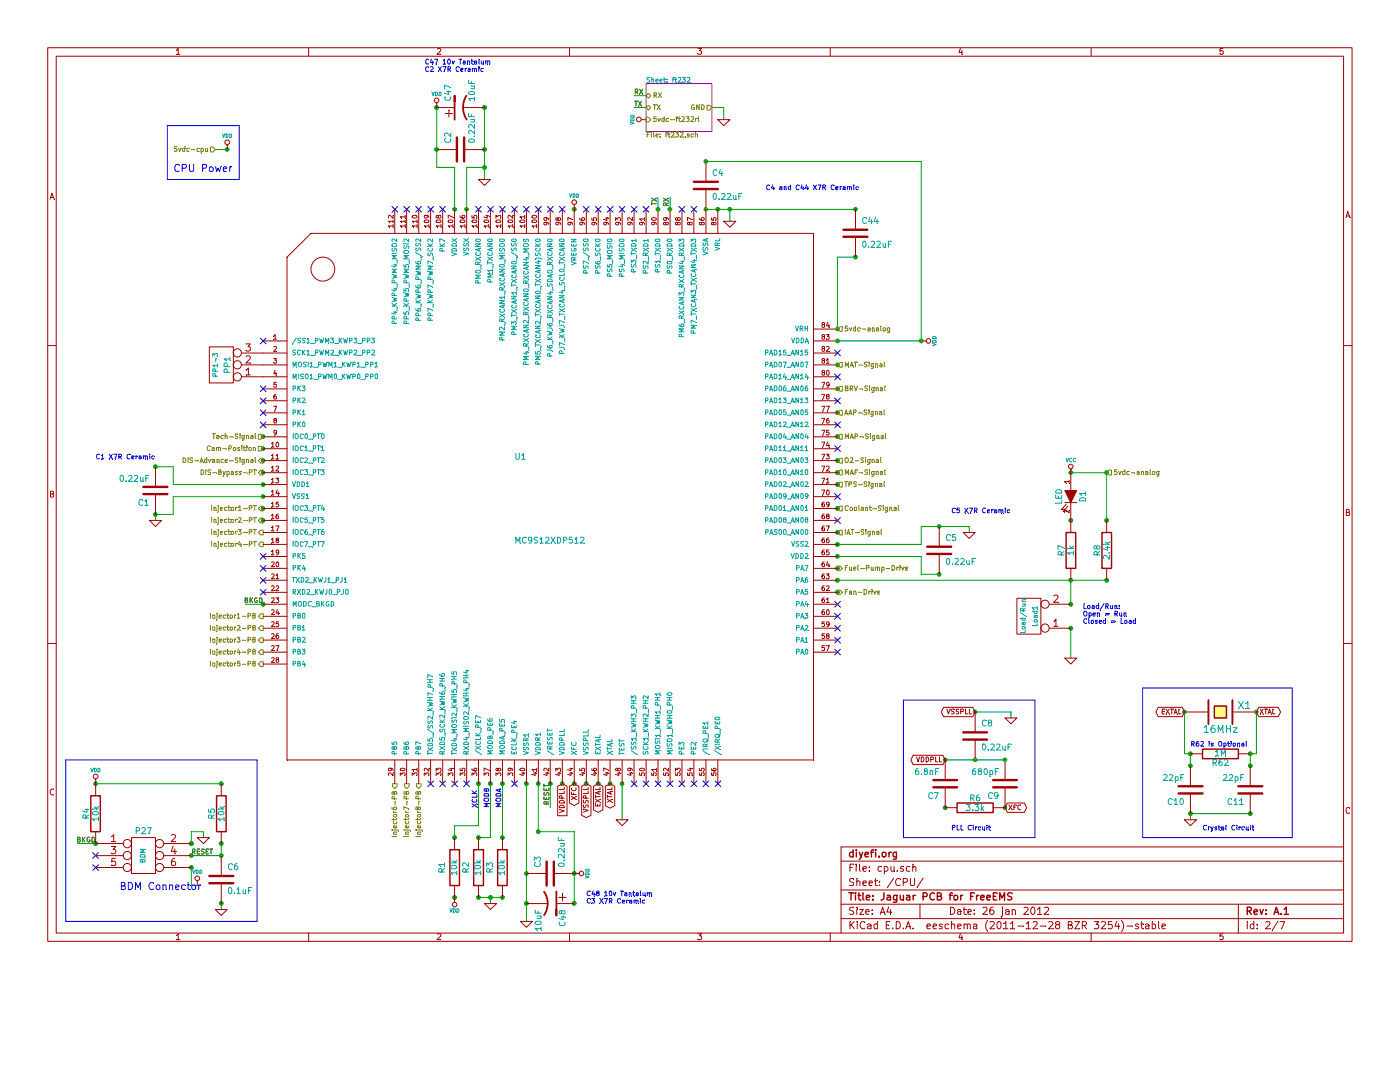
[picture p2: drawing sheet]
EESchema Schematic File Version 2  date Thu 26 Jan 2012 03:16:21 AM EST
LIBS:power
LIBS:device
LIBS:transistors
LIBS:conn
LIBS:linear
LIBS:regul
LIBS:74xx
LIBS:analog_switches
LIBS:motorola
LIBS:interface
LIBS:opto
LIBS:atmel
LIBS:contrib
LIBS:mc9s12xdp512
LIBS:ft232rl
LIBS:lm2937et
LIBS:usb_b
LIBS:freeEMS_lib
LIBS:mpx4100a
LIBS:Jaguar-cache
EELAYER 24  0
EELAYER END
$Descr A4 11700 8267
Sheet 2 7
Title "Jaguar PCB for FreeEMS"
Date "26 jan 2012"
Rev "A.1"
Comp "diyefi.org"
Comment1 ""
Comment2 ""
Comment3 ""
Comment4 ""
$EndDescr
$Comp
L CONN_3 PP1
U 1 1
P 1850 3050
F 0 "PP1" V 1800 3050 50  0000 C CNN
F 1 "PP1-3" V 1900 3050 40  0000 C CNN
	1    1850 3050
	-1   0    0    1   
$EndComp
NoConn ~ 7000 5050
Connection ~ 2200 3950
NoConn ~ 7000 5450
Connection ~ 7000 4950
Text HLabel 7000 4950 2    40   Output ~ 0
Fan-Drive
Text HLabel 3500 6550 3    40   Output ~ 0
Injector8-PB
Text HLabel 3400 6550 3    40   Output ~ 0
Injector7-PB
Connection ~ 4200 7500
Connection ~ 4000 7500
Connection ~ 3800 7500
Connection ~ 3800 7000
Connection ~ 4000 7000
Connection ~ 4200 7000
Wire Wire Line
	3800 7000 3800 6900
Wire Wire Line
	3800 6900 4000 6900
Wire Wire Line
	4000 6900 4000 6550
Wire Wire Line
	4000 7500 4200 7500
Wire Wire Line
	4200 6550 4200 7000
Wire Wire Line
	8100 4450 8100 4400
Connection ~ 7850 4800
Connection ~ 7850 4400
Connection ~ 4400 7550
Wire Notes Line
	2000 1050 1400 1050
Wire Notes Line
	2000 1050 2000 1500
Wire Notes Line
	2000 1500 1400 1500
Connection ~ 4800 7300
Connection ~ 4400 7300
Connection ~ 4050 900 
Connection ~ 3650 900 
Wire Wire Line
	3650 900  3650 1400
Wire Wire Line
	7850 4800 7700 4800
Wire Wire Line
	7700 4800 7700 4650
Wire Wire Line
	7700 4650 7000 4650
Wire Wire Line
	1450 4300 1300 4300
Connection ~ 8950 5250
Connection ~ 8950 5050
Wire Wire Line
	8950 5500 8950 5250
Wire Wire Line
	8950 4850 8950 5050
Connection ~ 1300 4300
Connection ~ 9250 3950
Connection ~ 7150 2150
Connection ~ 5900 1350
Connection ~ 7150 1750
Wire Wire Line
	7150 2150 7000 2150
Wire Wire Line
	7000 2150 7000 2750
Wire Wire Line
	5900 1350 7700 1350
Wire Wire Line
	7700 1350 7700 2850
Wire Wire Line
	5950 900  6050 900 
Wire Wire Line
	1600 7250 1600 7400
Wire Wire Line
	1600 7400 1650 7400
Wire Wire Line
	5200 6550 5200 6850
Connection ~ 1900 1250
Wire Wire Line
	1800 1250 1900 1250
Wire Wire Line
	1700 7000 1700 6950
Wire Wire Line
	1700 6950 1600 6950
Wire Wire Line
	1600 6950 1600 7050
Wire Wire Line
	9950 6850 9950 6800
Connection ~ 2200 5050
Connection ~ 9900 5950
Connection ~ 10500 5950
Wire Notes Line
	10800 7000 9550 7000
Wire Notes Line
	10800 7000 10800 5750
Wire Notes Line
	10800 5750 9550 5750
Wire Notes Line
	9550 5750 9550 7000
Wire Wire Line
	1850 6550 800  6550
Connection ~ 800  6550
Connection ~ 5100 6550
Connection ~ 5000 6550
Connection ~ 4900 6550
Connection ~ 4800 6550
Connection ~ 4700 6550
Connection ~ 4600 6550
Wire Wire Line
	4600 6550 4600 6750
Connection ~ 9250 4850
Connection ~ 8950 4850
Connection ~ 8950 4350
Connection ~ 9250 4350
Connection ~ 8950 3950
Wire Wire Line
	7000 4850 9250 4850
Wire Wire Line
	650  7050 800  7050
Wire Wire Line
	3650 1400 3800 1400
Wire Wire Line
	3800 1400 3800 1750
Wire Wire Line
	2200 4150 1450 4150
Wire Wire Line
	1450 4150 1450 4300
Wire Wire Line
	1450 4050 1450 3900
Wire Wire Line
	9950 6400 9950 6300
Wire Wire Line
	10450 6400 10450 6300
Wire Wire Line
	8400 6350 7900 6350
Connection ~ 1600 7050
Connection ~ 5200 6550
Connection ~ 7000 4550
Connection ~ 7000 4650
Connection ~ 9950 6400
Connection ~ 10450 6400
Connection ~ 10450 6800
Connection ~ 9950 6800
Connection ~ 8400 6750
Connection ~ 7900 6750
Connection ~ 7900 6350
Connection ~ 8150 6350
Connection ~ 8150 5950
Connection ~ 4000 6550
Connection ~ 4100 6550
Connection ~ 4200 6550
Connection ~ 4400 6550
Connection ~ 4500 6550
Connection ~ 2200 4150
Connection ~ 2200 4050
Connection ~ 3800 1750
Connection ~ 3900 1750
Connection ~ 4800 1750
Connection ~ 7000 2850
Connection ~ 5500 1750
Connection ~ 5600 1750
Connection ~ 6000 1750
Connection ~ 800  7050
Connection ~ 1600 7250
Connection ~ 1600 7150
Connection ~ 1600 7050
Wire Wire Line
	5600 1750 5600 1650
Wire Wire Line
	5400 900  5300 900 
Connection ~ 8400 6350
Wire Wire Line
	5400 800  5300 800 
Wire Wire Line
	5500 1750 5500 1650
Wire Wire Line
	1450 4050 2200 4050
Connection ~ 7000 2750
Connection ~ 5900 1750
Wire Wire Line
	10450 6300 10500 6300
Wire Wire Line
	10500 6300 10500 5950
Wire Wire Line
	9950 6300 9900 6300
Wire Wire Line
	9900 6300 9900 5950
Connection ~ 10450 6300
Connection ~ 9950 6300
Connection ~ 1300 3900
Wire Wire Line
	3900 1750 3900 1400
Wire Wire Line
	3900 1400 4050 1400
Connection ~ 3650 1250
Connection ~ 4050 1250
Wire Wire Line
	8950 3950 9250 3950
Wire Wire Line
	9250 3950 9250 4350
Wire Wire Line
	9950 6800 10450 6800
Wire Wire Line
	1850 7050 1850 7150
Connection ~ 1850 7150
Wire Wire Line
	1850 7150 1600 7150
Connection ~ 1850 6550
Connection ~ 1850 7050
Connection ~ 1850 7550
Wire Bus Line
	7550 5850 8650 5850
Wire Bus Line
	7550 5850 7550 7000
Wire Bus Line
	7550 7000 8650 7000
Wire Bus Line
	8650 7000 8650 5850
Wire Wire Line
	2200 5050 2050 5050
Connection ~ 2200 4350
Connection ~ 2200 4250
Connection ~ 2200 3850
Connection ~ 2200 3750
Connection ~ 2200 3650
Connection ~ 7000 3050
Connection ~ 7000 3250
Connection ~ 7000 3450
Connection ~ 7000 3650
Connection ~ 7000 3850
Connection ~ 7000 3950
Connection ~ 7000 4050
Connection ~ 7000 4250
Connection ~ 7000 4450
Connection ~ 7000 4750
Connection ~ 7000 4850
Wire Wire Line
	4500 6550 4500 6950
Wire Wire Line
	4400 7700 4400 6550
Wire Wire Line
	6100 1750 6100 1850
Connection ~ 4050 1400
Wire Wire Line
	1850 7550 1850 7600
Wire Wire Line
	8150 5950 8450 5950
Wire Wire Line
	8450 5950 8450 6000
Wire Notes Line
	550  7700 2150 7700
Wire Notes Line
	550  7700 550  6350
Wire Notes Line
	550  6350 2150 6350
Wire Notes Line
	2150 6350 2150 7700
Wire Wire Line
	6050 900  6050 1000
Wire Wire Line
	7700 2850 7000 2850
Connection ~ 7700 2850
Wire Wire Line
	7150 1750 5900 1750
Connection ~ 6100 1750
Wire Wire Line
	1300 4300 1300 4350
Wire Wire Line
	1450 3900 1300 3900
Wire Wire Line
	8100 4400 7700 4400
Wire Wire Line
	7700 4400 7700 4550
Wire Wire Line
	7700 4550 7000 4550
Wire Wire Line
	4050 1500 4050 900 
Wire Wire Line
	4500 6950 4800 6950
Connection ~ 4500 6950
Wire Wire Line
	4800 6950 4800 7550
Wire Notes Line
	1400 1500 1400 1050
Connection ~ 4800 7550
Wire Wire Line
	4100 6550 4100 7000
Wire Wire Line
	4100 7000 4000 7000
Wire Wire Line
	4100 7500 4100 7550
Connection ~ 4100 7500
Text HLabel 2200 4550 0    40   Output ~ 0
Injector4-PT
Text HLabel 2200 3950 0    40   Output ~ 0
DIS-Bypass-PT
Text HLabel 3300 6550 3    40   Output ~ 0
Injector6-PB
Text HLabel 2200 5550 0    40   Output ~ 0
Injector5-PB
Text HLabel 2200 5450 0    40   Output ~ 0
Injector4-PB
Text HLabel 2200 5350 0    40   Output ~ 0
Injector3-PB
Text HLabel 2200 5250 0    40   Output ~ 0
Injector2-PB
$Comp
L CP1 C47
U 1 1
P 3850 900
F 0 "C47" H 3900 1000 50  0000 L CNN
F 1 "10uF" H 3900 800 50  0000 L CNN
	1    3850 900 
	0    -1   -1   0   
$EndComp
$Comp
L CP1 C48
U 1 1
P 4600 7550
F 0 "C48" H 4650 7650 50  0000 L CNN
F 1 "10uF" H 4650 7450 50  0000 L CNN
	1    4600 7550
	0    1    1    0   
$EndComp
Text Notes 6400 1600 0    40   ~ 0
C4 and C44 X7R Ceramic
Text Notes 1450 1450 0    60   ~ 0
CPU Power
Text Notes 4900 7500 0    40   ~ 0
C48 10v Tantalum\nC3 X7R Ceramic
Text Notes 3550 550  0    40   ~ 0
C47 10v Tantalum\nC2 X7R Ceramic
$Comp
L C C5
U 1 1
P 7850 4600
F 0 "C5" H 7900 4700 50  0000 L CNN
F 1 "0.22uF" H 7900 4500 50  0000 L CNN
	1    7850 4600
	1    0    0    -1  
$EndComp
$Comp
L C C1
U 1 1
P 1300 4100
F 0 "C1" H 1350 4200 50  0000 L CNN
F 1 "0.22uF" H 1350 4000 50  0000 L CNN
	1    1300 4100
	-1   0    0    1   
$EndComp
Text Notes 9050 5100 0    40   ~ 0
Load/Run:\nOpen = Run\nClosed = Load
Text Notes 800  3850 0    40   ~ 0
C1 X7R Ceramic
Text Notes 7950 4300 0    40   ~ 0
C5 X7R Ceramic
$Comp
L CONN_2 Load1
U 1 1
P 8600 5150
F 0 "Load1" V 8550 5150 40  0000 C CNN
F 1 "Load/Run" V 8650 5150 40  0000 C CNN
	1    8600 5150
	-1   0    0    1   
$EndComp
$Comp
L GND #PWR02
U 1 1
P 1300 4350
F 0 "#PWR02" H 1300 4350 30  0001 C CNN
F 1 "GND" H 1300 4280 30  0001 C CNN
	1    1300 4350
	1    0    0    -1  
$EndComp
Text HLabel 9250 3950 2    40   Input ~ 0
5vdc-analog
$Comp
L VCC #PWR03
U 1 1
P 8950 3950
F 0 "#PWR03" H 8950 4050 30  0001 C CNN
F 1 "VCC" H 8950 4050 30  0000 C CNN
	1    8950 3950
	1    0    0    -1  
$EndComp
$Comp
L C C44
U 1 1
P 7150 1950
F 0 "C44" H 7200 2050 50  0000 L CNN
F 1 "0.22uF" H 7200 1850 50  0000 L CNN
	1    7150 1950
	1    0    0    -1  
$EndComp
$Comp
L VDD #PWR04
U 1 1
P 5400 1000
F 0 "#PWR04" H 5400 1100 30  0001 C CNN
F 1 "VDD" H 5400 1110 30  0000 C CNN
	1    5400 1000
	0    -1   -1   0   
$EndComp
$Comp
L VDD #PWR05
U 1 1
P 1650 7400
F 0 "#PWR05" H 1650 7500 30  0001 C CNN
F 1 "VDD" H 1650 7510 30  0000 C CNN
	1    1650 7400
	1    0    0    -1  
$EndComp
$Comp
L VDD #PWR06
U 1 1
P 800 6550
F 0 "#PWR06" H 800 6650 30  0001 C CNN
F 1 "VDD" H 800 6660 30  0000 C CNN
	1    800  6550
	1    0    0    -1  
$EndComp
$Comp
L VDD #PWR07
U 1 1
P 3800 7500
F 0 "#PWR07" H 3800 7600 30  0001 C CNN
F 1 "VDD" H 3800 7610 30  0000 C CNN
	1    3800 7500
	-1   0    0    1   
$EndComp
$Comp
L VDD #PWR08
U 1 1
P 4800 7300
F 0 "#PWR08" H 4800 7400 30  0001 C CNN
F 1 "VDD" H 4800 7410 30  0000 C CNN
	1    4800 7300
	0    1    1    0   
$EndComp
$Comp
L GND #PWR09
U 1 1
P 5200 6850
F 0 "#PWR09" H 5200 6850 30  0001 C CNN
F 1 "GND" H 5200 6780 30  0001 C CNN
	1    5200 6850
	1    0    0    -1  
$EndComp
$Comp
L GND #PWR010
U 1 1
P 8450 6000
F 0 "#PWR010" H 8450 6000 30  0001 C CNN
F 1 "GND" H 8450 5930 30  0001 C CNN
	1    8450 6000
	1    0    0    -1  
$EndComp
$Comp
L VDD #PWR011
U 1 1
P 7700 2850
F 0 "#PWR011" H 7700 2950 30  0001 C CNN
F 1 "VDD" H 7700 2960 30  0000 C CNN
	1    7700 2850
	0    1    1    0   
$EndComp
$Comp
L VDD #PWR012
U 1 1
P 4800 1750
F 0 "#PWR012" H 4800 1850 30  0001 C CNN
F 1 "VDD" H 4800 1860 30  0000 C CNN
	1    4800 1750
	1    0    0    -1  
$EndComp
$Comp
L VDD #PWR013
U 1 1
P 1900 1250
F 0 "#PWR013" H 1900 1350 30  0001 C CNN
F 1 "VDD" H 1900 1360 30  0000 C CNN
	1    1900 1250
	1    0    0    -1  
$EndComp
$Comp
L VDD #PWR014
U 1 1
P 3650 900
F 0 "#PWR014" H 3650 1000 30  0001 C CNN
F 1 "VDD" H 3650 1010 30  0000 C CNN
	1    3650 900 
	1    0    0    -1  
$EndComp
$Comp
L GND #PWR015
U 1 1
P 1700 7000
F 0 "#PWR015" H 1700 7000 30  0001 C CNN
F 1 "GND" H 1700 6930 30  0001 C CNN
	1    1700 7000
	1    0    0    -1  
$EndComp
$Comp
L GND #PWR016
U 1 1
P 1850 7600
F 0 "#PWR016" H 1850 7600 30  0001 C CNN
F 1 "GND" H 1850 7530 30  0001 C CNN
	1    1850 7600
	1    0    0    -1  
$EndComp
$Comp
L GND #PWR017
U 1 1
P 4050 1500
F 0 "#PWR017" H 4050 1500 30  0001 C CNN
F 1 "GND" H 4050 1430 30  0001 C CNN
	1    4050 1500
	1    0    0    -1  
$EndComp
$Comp
L GND #PWR018
U 1 1
P 6050 1000
F 0 "#PWR018" H 6050 1000 30  0001 C CNN
F 1 "GND" H 6050 930 30  0001 C CNN
	1    6050 1000
	1    0    0    -1  
$EndComp
$Comp
L GND #PWR019
U 1 1
P 6100 1850
F 0 "#PWR019" H 6100 1850 30  0001 C CNN
F 1 "GND" H 6100 1780 30  0001 C CNN
	1    6100 1850
	1    0    0    -1  
$EndComp
$Comp
L GND #PWR020
U 1 1
P 8950 5500
F 0 "#PWR020" H 8950 5500 30  0001 C CNN
F 1 "GND" H 8950 5430 30  0001 C CNN
	1    8950 5500
	1    0    0    -1  
$EndComp
$Comp
L GND #PWR021
U 1 1
P 8100 4450
F 0 "#PWR021" H 8100 4450 30  0001 C CNN
F 1 "GND" H 8100 4380 30  0001 C CNN
	1    8100 4450
	1    0    0    -1  
$EndComp
$Comp
L GND #PWR022
U 1 1
P 9950 6850
F 0 "#PWR022" H 9950 6850 30  0001 C CNN
F 1 "GND" H 9950 6780 30  0001 C CNN
	1    9950 6850
	1    0    0    -1  
$EndComp
Text Notes 4000 6750 1    40   ~ 0
XCLK
$Comp
L GND #PWR023
U 1 1
P 4400 7700
F 0 "#PWR023" H 4400 7700 30  0001 C CNN
F 1 "GND" H 4400 7630 30  0001 C CNN
	1    4400 7700
	1    0    0    -1  
$EndComp
$Comp
L GND #PWR024
U 1 1
P 4100 7550
F 0 "#PWR024" H 4100 7550 30  0001 C CNN
F 1 "GND" H 4100 7480 30  0001 C CNN
	1    4100 7550
	1    0    0    -1  
$EndComp
Text Notes 4100 6750 1    40   ~ 0
MODB
Text Notes 4200 6750 1    40   ~ 0
MODA
Text Notes 10050 6950 0    40   ~ 0
Crystal Circuit
Text Notes 9950 6250 0    40   ~ 0
R62 is Optional
Text Notes 7950 6950 0    40   ~ 0
PLL Circuit
Text Notes 1000 7450 0    60   ~ 0
BDM Connector
Text HLabel 7000 2750 2    40   Input ~ 0
5vdc-analog
Text HLabel 1800 1250 0    40   Input ~ 0
5vdc-cpu
$Comp
L R R62
U 1 1
P 10200 6300
F 0 "R62" V 10280 6300 50  0000 C CNN
F 1 "1M" V 10200 6300 50  0000 C CNN
	1    10200 6300
	0    1    1    0   
$EndComp
Text HLabel 7000 3450 2    40   Input ~ 0
AAP-Signal
NoConn ~ 7000 4350
$Comp
L LED D1
U 1 1
P 8950 4150
F 0 "D1" H 8950 4250 50  0000 C CNN
F 1 "LED" H 8950 4050 50  0000 C CNN
	1    8950 4150
	0    1    1    0   
$EndComp
$Comp
L R R8
U 1 1
P 9250 4600
F 0 "R8" V 9330 4600 50  0000 C CNN
F 1 "2.4k" V 9250 4600 50  0000 C CNN
	1    9250 4600
	-1   0    0    1   
$EndComp
$Comp
L C C6
U 1 1
P 1850 7350
F 0 "C6" H 1900 7450 50  0000 L CNN
F 1 "0.1uF" H 1900 7250 50  0000 L CNN
	1    1850 7350
	1    0    0    -1  
$EndComp
Text HLabel 7000 3950 2    40   Input ~ 0
MAF-Signal
Text HLabel 7000 3050 2    40   Input ~ 0
MAT-Signal
Text HLabel 7000 3250 2    40   Input ~ 0
BRV-Signal
Text HLabel 7000 3650 2    40   Input ~ 0
MAP-Signal
Text HLabel 7000 3850 2    40   Input ~ 0
O2-Signal
Text HLabel 7000 4050 2    40   Input ~ 0
TPS-Signal
Text HLabel 7000 4250 2    40   Input ~ 0
Coolant-Signal
Text HLabel 7000 4450 2    40   Input ~ 0
IAT-Signal
Text HLabel 7000 4750 2    40   Output ~ 0
Fuel-Pump-Drive
Text HLabel 2200 5150 0    40   Output ~ 0
Injector1-PB
Text HLabel 2200 4450 0    40   Output ~ 0
Injector3-PT
Text HLabel 2200 4350 0    40   Output ~ 0
Injector2-PT
Text HLabel 2200 4250 0    40   Output ~ 0
Injector1-PT
Text HLabel 2200 3850 0    40   Output ~ 0
DIS-Advance-Signal
Text HLabel 2200 3750 0    40   Input ~ 0
Cam-Position
Text HLabel 2200 3650 0    40   Input ~ 0
Tach-Signal
$Comp
L MC9S12XDP512 U1
U 1 1
P 4600 4150
F 0 "U1" H 4300 4450 50  0000 L BNN
F 1 "MC9S12XDP512" H 4300 3750 50  0000 L BNN
F 2 "mc9s12xdp512-LQFP112" H 4600 4300 50  0001 C CNN
	1    4600 4150
	1    0    0    -1  
$EndComp
NoConn ~ 5000 1750
NoConn ~ 4700 1750
$Sheet
S 5400 700  550  400 
U 4F0A3F95
F0 "ft232" 40
F1 "ft232.sch" 40
F2 "RX" B L 5400 800 40 
F3 "TX" B L 5400 900 40 
F4 "GND" O R 5950 900 40 
F5 "5vdc-ft232rl" I L 5400 1000 40 
$EndSheet
NoConn ~ 2200 2850
NoConn ~ 2200 3250
NoConn ~ 2200 3350
NoConn ~ 2200 3450
NoConn ~ 2200 3550
NoConn ~ 2200 4650
NoConn ~ 2200 4750
NoConn ~ 2200 4850
NoConn ~ 2200 4950
NoConn ~ 3600 6550
NoConn ~ 3700 6550
NoConn ~ 3800 6550
NoConn ~ 3900 6550
NoConn ~ 4300 6550
NoConn ~ 5300 6550
NoConn ~ 5400 6550
NoConn ~ 5500 6550
NoConn ~ 5600 6550
NoConn ~ 5700 6550
NoConn ~ 5800 6550
NoConn ~ 5900 6550
NoConn ~ 6000 6550
NoConn ~ 7000 5350
NoConn ~ 7000 5250
NoConn ~ 7000 5150
NoConn ~ 7000 4150
NoConn ~ 7000 3750
NoConn ~ 7000 3550
NoConn ~ 7000 3350
NoConn ~ 7000 3150
NoConn ~ 7000 2950
NoConn ~ 5800 1750
NoConn ~ 5700 1750
NoConn ~ 5400 1750
NoConn ~ 5300 1750
NoConn ~ 5200 1750
NoConn ~ 5100 1750
NoConn ~ 4900 1750
NoConn ~ 4600 1750
NoConn ~ 4500 1750
NoConn ~ 4400 1750
NoConn ~ 4300 1750
NoConn ~ 4200 1750
NoConn ~ 4100 1750
NoConn ~ 4000 1750
NoConn ~ 3700 1750
NoConn ~ 3600 1750
NoConn ~ 3500 1750
NoConn ~ 3400 1750
NoConn ~ 3300 1750
Text Label 1600 7150 0    40   ~ 0
RESET
Text Label 800  7050 2    40   ~ 0
BKGD
NoConn ~ 800  7250
NoConn ~ 800  7150
$Comp
L CONN_3X2 P27
U 1 1
P 1200 7200
F 0 "P27" H 1200 7450 50  0000 C CNN
F 1 "BDM" V 1200 7250 40  0000 C CNN
	1    1200 7200
	1    0    0    -1  
$EndComp
$Comp
L R R4
U 1 1
P 800 6800
F 0 "R4" V 880 6800 50  0000 C CNN
F 1 "10k" V 800 6800 50  0000 C CNN
	1    800  6800
	-1   0    0    1   
$EndComp
$Comp
L R R5
U 1 1
P 1850 6800
F 0 "R5" V 1930 6800 50  0000 C CNN
F 1 "10k" V 1850 6800 50  0000 C CNN
	1    1850 6800
	-1   0    0    1   
$EndComp
Text Label 5300 900  0    40   ~ 0
TX
Text Label 5300 800  0    40   ~ 0
RX
Text Label 5600 1650 3    40   ~ 0
RX
Text Label 5500 1650 3    40   ~ 0
TX
Text Label 2200 5050 2    40   ~ 0
BKGD
Text Label 4600 6550 3    40   ~ 0
RESET
$Comp
L R R1
U 1 1
P 3800 7250
F 0 "R1" V 3700 7250 50  0000 C CNN
F 1 "10k" V 3800 7250 50  0000 C CNN
	1    3800 7250
	1    0    0    -1  
$EndComp
$Comp
L R R2
U 1 1
P 4000 7250
F 0 "R2" V 3900 7250 50  0000 C CNN
F 1 "10k" V 4000 7250 50  0000 C CNN
	1    4000 7250
	1    0    0    -1  
$EndComp
$Comp
L R R3
U 1 1
P 4200 7250
F 0 "R3" V 4100 7250 50  0000 C CNN
F 1 "10k" V 4200 7250 50  0000 C CNN
	1    4200 7250
	1    0    0    -1  
$EndComp
$Comp
L R R7
U 1 1
P 8950 4600
F 0 "R7" V 9030 4600 50  0000 C CNN
F 1 "1k" V 8950 4600 50  0000 C CNN
	1    8950 4600
	-1   0    0    1   
$EndComp
Text GLabel 4800 6550 3    40   BiDi ~ 0
XFC
Text GLabel 4700 6550 3    40   Input ~ 0
VDDPLL
Text GLabel 4900 6550 3    40   BiDi ~ 0
VSSPLL
Text GLabel 7900 6350 0    40   BiDi ~ 0
VDDPLL
Text GLabel 8400 6750 2    40   BiDi ~ 0
XFC
Text GLabel 8150 5950 0    40   BiDi ~ 0
VSSPLL
Text GLabel 5100 6550 3    40   BiDi ~ 0
XTAL
Text GLabel 5000 6550 3    40   BiDi ~ 0
EXTAL
Text GLabel 9900 5950 0    40   BiDi ~ 0
EXTAL
Text GLabel 10500 5950 2    40   BiDi ~ 0
XTAL
$Comp
L CRYSTAL X1
U 1 1
P 10200 5950
F 0 "X1" H 10400 6000 60  0000 C CNN
F 1 "16MHz" H 10200 5800 60  0000 C CNN
	1    10200 5950
	1    0    0    -1  
$EndComp
$Comp
L C C11
U 1 1
P 10450 6600
F 0 "C11" H 10500 6700 50  0000 L CNN
F 1 "22pF" H 10500 6500 50  0000 L CNN
	1    10450 6600
	-1   0    0    1   
$EndComp
$Comp
L C C10
U 1 1
P 9950 6600
F 0 "C10" H 10000 6700 50  0000 L CNN
F 1 "22pF" H 10000 6500 50  0000 L CNN
	1    9950 6600
	-1   0    0    1   
$EndComp
$Comp
L R R6
U 1 1
P 8150 6750
F 0 "R6" V 8230 6750 50  0000 C CNN
F 1 "3.3k" V 8150 6750 50  0000 C CNN
	1    8150 6750
	0    -1   -1   0   
$EndComp
$Comp
L C C9
U 1 1
P 8400 6550
F 0 "C9" H 8450 6650 50  0000 L CNN
F 1 "680pF" H 8450 6450 50  0000 L CNN
	1    8400 6550
	-1   0    0    1   
$EndComp
$Comp
L C C7
U 1 1
P 7900 6550
F 0 "C7" H 7950 6650 50  0000 L CNN
F 1 "6.8nF" H 7950 6450 50  0000 L CNN
	1    7900 6550
	-1   0    0    1   
$EndComp
$Comp
L C C8
U 1 1
P 8150 6150
F 0 "C8" H 8200 6250 50  0000 L CNN
F 1 "0.22uF" H 8200 6050 50  0000 L CNN
	1    8150 6150
	1    0    0    -1  
$EndComp
$Comp
L C C3
U 1 1
P 4600 7300
F 0 "C3" H 4650 7400 50  0000 L CNN
F 1 "0.22uF" H 4650 7200 50  0000 L CNN
	1    4600 7300
	0    -1   -1   0   
$EndComp
$Comp
L C C4
U 1 1
P 5900 1550
F 0 "C4" H 5950 1650 50  0000 L CNN
F 1 "0.22uF" H 5950 1450 50  0000 L CNN
	1    5900 1550
	1    0    0    -1  
$EndComp
$Comp
L C C2
U 1 1
P 3850 1250
F 0 "C2" H 3900 1350 50  0000 L CNN
F 1 "0.22uF" H 3900 1150 50  0000 L CNN
	1    3850 1250
	0    -1   -1   0   
$EndComp
$EndSCHEMATC
